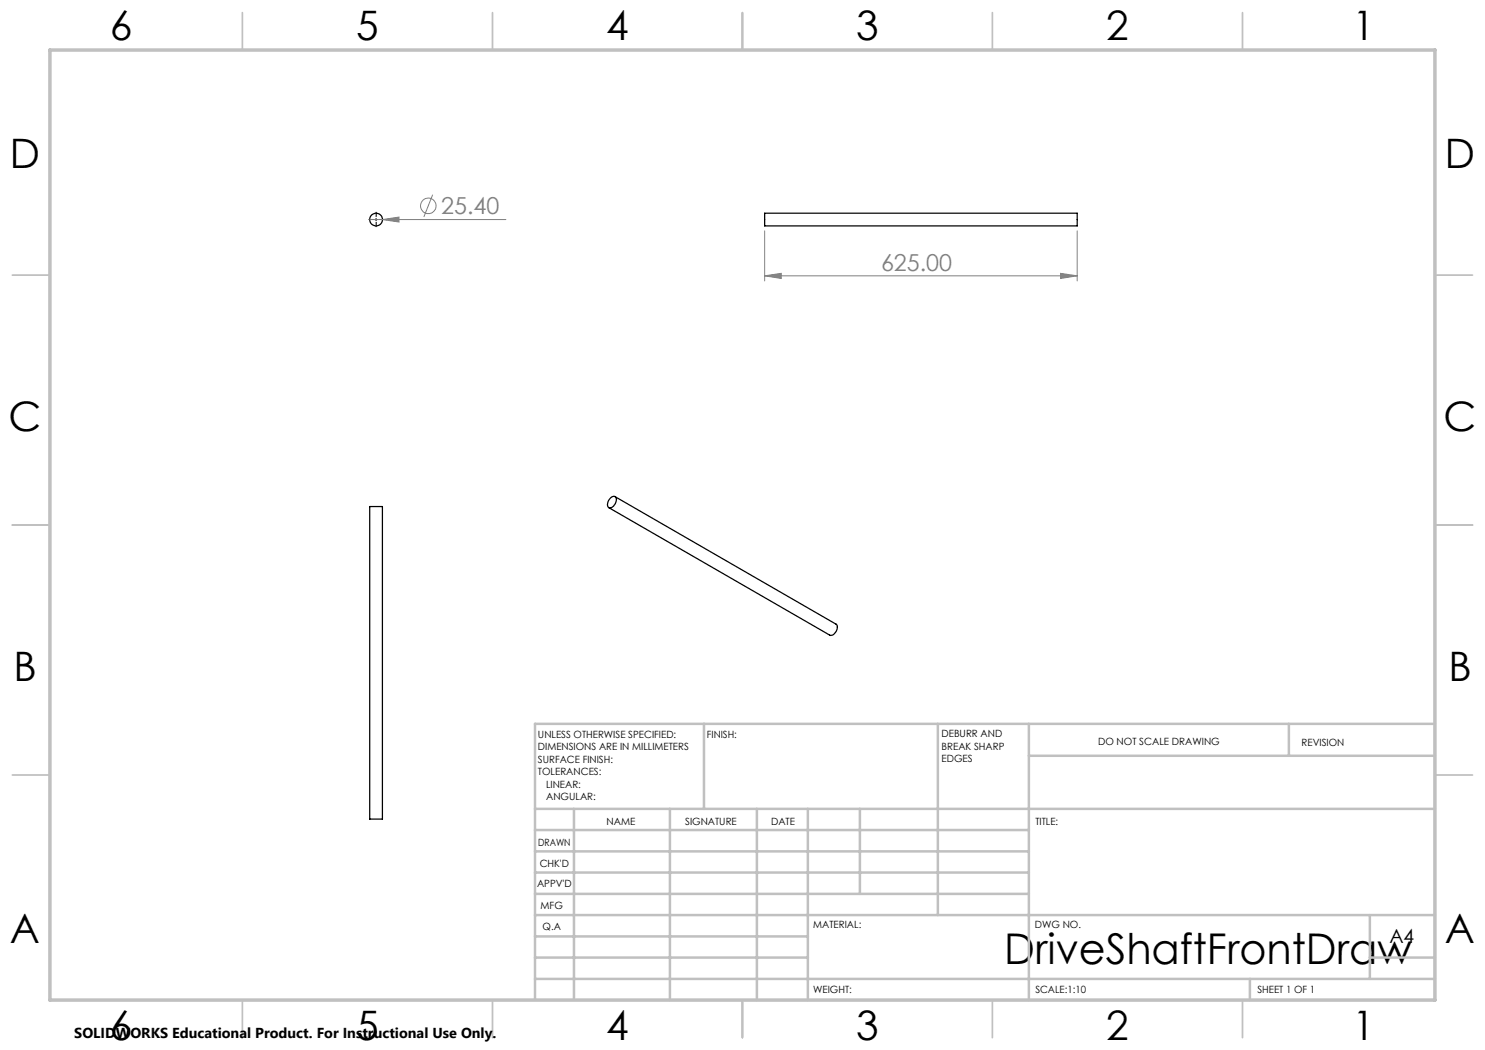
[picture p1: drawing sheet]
<svg xmlns="http://www.w3.org/2000/svg" width="297mm" height="210mm" viewBox="0 0 297 210" stroke-linecap="round" stroke-linejoin="round" font-family="sans-serif">
<g fill="none" stroke="#000" stroke-width=".25">
<path d="M152.9 42.6h62.5v2.6h-62.5zM122 99.7a.66 .66 0 0 1 .8-.4 .66 .66 0 0 1 .5 .8 1.43 1.43 0 0 1-1.6 1.4 1.31 1.31 0 0 1 .3-1.8zM123 99.3l44.2 25.5a1.45 1.45 0 0 1-1.3 2.2l-44.2-25.5M73.9 101.3h2.6v62.5h-2.6z"/>
<circle cx="75.2" cy="43.9" r="1.27"/>
</g>
<g fill="none" stroke="#808080" stroke-width=".2">
<path d="M86.5 38.9l-1.7 4.5M73.9 43.9h27.3M76.5 43.9l3.3-.5v1zM152.9 55.2l3.3-.5v1zM152.9 46.2v10M152.9 55.2h62.5M212.1 54.7l3.3 .5-3.3 .5zM215.4 46.2v10"/>
<circle cx="85.6" cy="41.2" r="1.56"/>
</g>
<path d="M74.7 43.9h-1M75.2 43.4v-1M75.2 44.4v1M75.7 43.9h1.1" fill="none" stroke="#000" stroke-width=".2" stroke-dasharray="15.2 1.3 1.3 1.3" stroke-linecap="butt"/>
<path d="M75 43.9h.5M75.2 43.7v.5" fill="none" stroke="#000" stroke-width=".2"/>
<g fill="none" stroke="#c0c0c0" stroke-width=".35">
<path d="M48.5 2.5v7.5M98.5 2.5v7.5M148.5 2.5v7.5M198.5 2.5v7.5M248.5 2.5v7.5M2.5 55h7.5M287 55h7.5M2.5 105h7.5M287 105h7.5M2.5 155h7.5M287 155h7.5M48.5 200v7.5"/>
<path d="M98.5 200v7.5M148.5 200v7.5M198.5 200v7.5M248.5 200v7.5"/>
</g>
<g fill="none" stroke="#c0c0c0" stroke-width=".5">
<path d="M140.8 144.8v17M187.6 144.8v38.2M205.8 144.8v55.2M205.8 151.2h81.2M257.8 144.8v6.4M287 144.8h-180v55.2M107 161.8h180M107 178.8h98.8M107 174.5h98.8M107 170.3h98.8M107 166h98.8M114.8 161.8v38.2"/>
<path d="M134 161.8v38.2M151.4 161.8v38.2M161.6 161.8v38.2M172 161.8v17M107 195.8h180M107 191.5h54.6M107 187.3h54.6M107 183h180M250 195.8v4.2M274 191.5h13M274 183v12.8"/>
</g>
<path d="M10 10h277v190h-277z" fill="none" stroke="#c0c0c0" stroke-width=".7"/>
<path d="M76.5 43.9l3.3 .5v-1zM152.9 55.2l3.3-.5v1zM212.1 54.7l3.3 .5-3.3 .5z" fill="#808080"/>
<text font-size="8.5" x="200.9" y="192.7">DriveShaftFrontDraw</text>
<g font-size="8.1">
<text x="22" y="8">6</text>
<text x="71.2" y="8">5</text>
<text x="121.2" y="8">4</text>
<text x="171.2" y="8">3</text>
<text x="221.2" y="8">2</text>
<text x="270.5" y="8">1</text>
<text x="2" y="33.6">D</text>
<text x="289" y="33.6">D</text>
<text x="1.7" y="86.1">C</text>
<text x="288.7" y="86.1">C</text>
<text x="2.7" y="136.1">B</text>
<text x="289.7" y="136.1">B</text>
<text x="2" y="188.6">A</text>
<text x="289" y="188.6">A</text>
<text x="22" y="208">6</text>
<text x="71.2" y="208">5</text>
<text x="121.2" y="208">4</text>
<text x="171.2" y="208">3</text>
<text x="221.2" y="208">2</text>
<text x="270.5" y="208">1</text>
</g>
<g font-size="4.7" fill="#808080">
<text x="88.2" y="42.9">25.40</text>
<text x="176.2" y="54.2">625.00</text>
</g>
<text font-size="3.9" x="277.9" y="188.5">A4</text>
<text font-size="2.9" x="14.9" y="207.6">SOLIDWORKS Educational Product. For Instructional Use Only.</text>
<g font-size="2">
<text x="107.6" y="147.6">UNLESS OTHERWISE SPECIFIED:</text>
<text x="141.4" y="147.6">FINISH:</text>
<text x="188.3" y="147.5">DEBURR AND</text>
<text x="188.3" y="150">BREAK SHARP</text>
<text x="219.6" y="149">DO NOT SCALE DRAWING</text>
<text x="260.3" y="149.2">REVISION</text>
<text x="107.6" y="150.1">DIMENSIONS ARE IN MILLIMETERS</text>
<text x="107.6" y="152.6">SURFACE FINISH:</text>
<text x="107.6" y="155.1">TOLERANCES:</text>
<text x="188.3" y="152.5">EDGES</text>
<text x="109.2" y="157.6">LINEAR:</text>
<text x="109.2" y="160.1">ANGULAR:</text>
<text x="121.3" y="165">NAME</text>
<text x="137" y="164.9">SIGNATURE</text>
<text x="154.2" y="164.9">DATE</text>
<text x="207.1" y="164.9">TITLE:</text>
<text x="107.6" y="169.1">DRAWN</text>
<text x="107.9" y="173.3">CHK'D</text>
<text x="107.4" y="177.4">APPV'D</text>
<text x="108.1" y="181.8">MFG</text>
<text x="108.5" y="186">Q.A</text>
<text x="162.6" y="185.5">MATERIAL:</text>
<text x="207" y="185.5">DWG NO.</text>
<text x="162.6" y="198.5">WEIGHT:</text>
<text x="207.1" y="198.6">SCALE:1:10</text>
<text x="251.5" y="198.6">SHEET 1 OF 1</text>
</g>
</svg>
